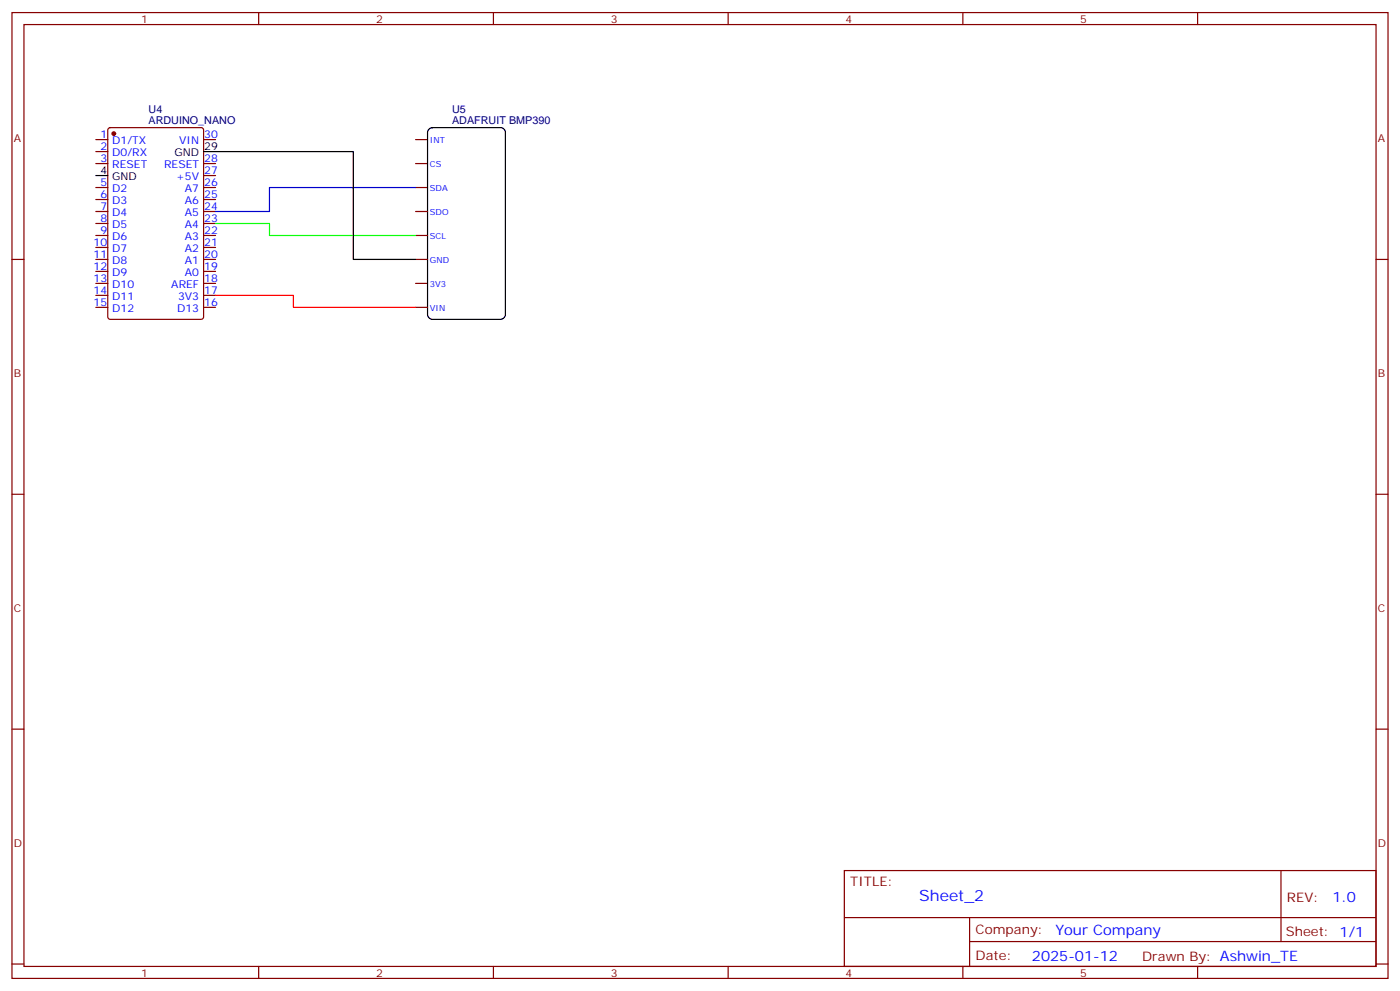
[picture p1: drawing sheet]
<svg xmlns="http://www.w3.org/2000/svg" width="412mm" height="292mm" viewBox="0 0 412 292" stroke-linecap="round" stroke-linejoin="round" font-family="sans-serif">
<g fill="none" stroke="#870000" stroke-width=".35">
<path d="M3.5 3.7h405.4v284.3h-405.4zM7.1 7.2h398.2v277.3h-398.2zM76.2 3.7v3.5M145.3 3.7v3.5M214.5 3.7v3.5M283.6 3.7v3.5M352.8 3.7v3.5M32 37.8l.5-.2h26.8l.6 .4 .1 55.3-.5 .7h-27l-.7-.4-.1-55.3zM28.2 41.1h3.5M28.2 44.6h3.5M28.2 48.2h3.5M28.2 55.2h3.5"/>
<path d="M28.2 58.7h3.5M60 41.1h3.5M60 48.2h3.5M60 55.2h3.5M60 58.7h3.5M60 51.7h3.5M122.4 41.1h3.5M122.4 48.2h3.5M122.4 55.2h3.5M3.5 76.4h3.6M28.2 76.4h3.5M28.2 62.3h3.5"/>
<path d="M28.2 65.8h3.5M28.2 69.3h3.5M28.2 72.8h3.5M28.2 79.9h3.5M60 76.4h3.5M60 62.3h3.5M60 65.8h3.5M60 69.3h3.5M60 72.8h3.5M60 79.9h3.5M122.4 76.4h3.5M122.4 62.3h3.5"/>
<path d="M122.4 69.3h3.5M405.3 76.4h3.6M28.2 83.4h3.5M28.2 87h3.5M28.2 90.5h3.5M60 83.4h3.5M60 87h3.5M60 90.5h3.5M122.4 83.4h3.5M122.4 90.5h3.5M3.5 145.5h3.6M405.3 145.5h3.6"/>
<path d="M3.5 214.7h3.6M405.3 214.7h3.6M248.7 256.3h156.6v28.2h-156.6zM377.3 256.3v20.9M248.7 270.1h156.5M285.6 277.2h119.6M285.6 270.1v14.2M3.5 283.8h3.6M76.2 284.5v3.5M145.3 284.5v3.5M214.5 284.5v3.5M283.6 284.5v3.5"/>
<path d="M352.8 284.5v3.5M405.3 283.8h3.6"/>
</g>
<circle cx="33.5" cy="39.3" r=".53" fill="#870000" stroke="#870000" stroke-width=".35"/>
<path d="M126.3 38.1l1.1-.5h20.1a1.41 1.41 0 0 1 1.4 1.4v53.6a1.51 1.51 0 0 1-1.4 1.4h-20.1a1.51 1.51 0 0 1-1.5-1.4v-53.6zM28.2 51.7h3.5M60 44.6h44.1v31.8h18.3" fill="none" stroke="#000" stroke-width=".35"/>
<path d="M122.4 55.2h-43v7.1h-15.9" fill="none" stroke="#00c" stroke-width=".35"/>
<path d="M63.5 65.8h15.9v3.5h43" fill="none" stroke="#0f0" stroke-width=".35"/>
<path d="M63.5 87h22.9v3.5h36" fill="none" stroke="#f00" stroke-width=".35"/>
<text font-size="4.6" fill="#00f" x="270.8" y="265.3">Sheet_2</text>
<g font-size="4.2" fill="#00f">
<text x="392.5" y="265.6">1.0</text>
<text x="310.9" y="275.1">Your Company</text>
<text x="304" y="282.9">2025-01-12</text>
</g>
<g font-size="3.9" fill="#800">
<text x="250.5" y="260.9">TITLE:</text>
<text x="379.1" y="265.6">REV:</text>
<text x="287.4" y="275.1">Company:</text>
<text x="378.7" y="275.7">Sheet: 1/1</text>
<text x="287.4" y="282.8">Date:</text>
<text x="336.4" y="282.8">Drawn By: Ashwin_TE</text>
</g>
<g font-size="3.2" fill="#800">
<text x="41.6" y="6.7">1</text>
<text x="110.8" y="6.7">2</text>
<text x="179.9" y="6.7">3</text>
<text x="249.1" y="6.7">4</text>
<text x="318.2" y="6.7">5</text>
<text x="4.1" y="41.8">A</text>
<text x="405.9" y="41.8">A</text>
<text x="4.1" y="110.9">B</text>
<text x="405.9" y="110.9">B</text>
<text x="4.1" y="180.1">C</text>
<text x="405.9" y="180.1">C</text>
<text x="4.1" y="249.2">D</text>
<text x="405.9" y="249.2">D</text>
<text x="41.6" y="287.5">1</text>
<text x="110.8" y="287.5">2</text>
<text x="179.9" y="287.5">3</text>
<text x="249.1" y="287.5">4</text>
<text x="318.2" y="287.5">5</text>
</g>
<g font-size="3.2" fill="#000080">
<text x="43.8" y="33.3">U4</text>
<text x="133.2" y="33.3">U5</text>
<text x="43.8" y="36.5">ARDUINO_NANO</text>
<text x="133.2" y="36.5">ADAFRUIT BMP390</text>
</g>
<g font-size="3.2" fill="#00f">
<text x="29.6" y="40.7">1</text>
<text x="60.1" y="40.7">30</text>
<text x="29.6" y="44.3">2</text>
<text x="29.6" y="47.8">3</text>
<text x="33.1" y="42.5">D1/TX</text>
<text x="33.1" y="46">D0/RX</text>
<text x="52.8" y="42.5">VIN</text>
<text x="60.1" y="47.8">28</text>
<text x="33.1" y="49.6">RESET</text>
<text x="48.3" y="49.6">RESET</text>
<text x="51.9" y="53.1">+5V</text>
<text x="60.1" y="51.3">27</text>
<text x="29.6" y="54.9">5</text>
<text x="29.6" y="58.4">6</text>
<text x="33.1" y="56.6">D2</text>
<text x="54.5" y="56.6">A7</text>
<text x="60.1" y="58.4">25</text>
<text x="60.1" y="54.9">26</text>
<text x="29.6" y="61.9">7</text>
<text x="29.6" y="65.4">8</text>
<text x="33.1" y="60.1">D3</text>
<text x="33.1" y="63.7">D4</text>
<text x="54.5" y="63.7">A5</text>
<text x="54.5" y="60.1">A6</text>
<text x="60.1" y="65.4">23</text>
<text x="60.1" y="61.9">24</text>
<text x="29.6" y="69">9</text>
<text x="33.1" y="67.2">D5</text>
<text x="33.1" y="70.7">D6</text>
<text x="54.5" y="70.7">A3</text>
<text x="54.5" y="67.2">A4</text>
<text x="60.1" y="69">22</text>
<text x="27.5" y="72.5">10</text>
<text x="27.5" y="76">11</text>
<text x="33.1" y="74.3">D7</text>
<text x="33.1" y="77.8">D8</text>
<text x="54.5" y="77.8">A1</text>
<text x="54.5" y="74.3">A2</text>
<text x="60.1" y="76">20</text>
<text x="60.1" y="72.5">21</text>
<text x="27.5" y="79.6">12</text>
<text x="27.5" y="83.1">13</text>
<text x="33.1" y="81.3">D9</text>
<text x="54.5" y="81.3">A0</text>
<text x="60.1" y="83.1">18</text>
<text x="60.1" y="79.6">19</text>
<text x="27.5" y="86.6">14</text>
<text x="33.1" y="84.8">D10</text>
<text x="33.1" y="88.4">D11</text>
<text x="50.5" y="84.8">AREF</text>
<text x="52.5" y="88.4">3V3</text>
<text x="60.1" y="86.6">17</text>
<text x="27.5" y="90.1">15</text>
<text x="33.1" y="91.9">D12</text>
<text x="52.2" y="91.9">D13</text>
<text x="60.1" y="90.1">16</text>
</g>
<g font-size="3.2">
<text x="51.4" y="46">GND</text>
<text x="60.1" y="44.3">29</text>
<text x="29.6" y="51.3">4</text>
<text x="33.1" y="53.1">GND</text>
</g>
<g font-size="2.5" fill="#00f">
<text x="126.6" y="42.2">INT</text>
<text x="126.6" y="49.2">CS</text>
<text x="126.6" y="56.3">SDA</text>
<text x="126.6" y="63.3">SDO</text>
<text x="126.6" y="70.4">SCL</text>
<text x="126.6" y="77.4">GND</text>
<text x="126.6" y="84.5">3V3</text>
<text x="126.6" y="91.5">VIN</text>
</g>
</svg>
